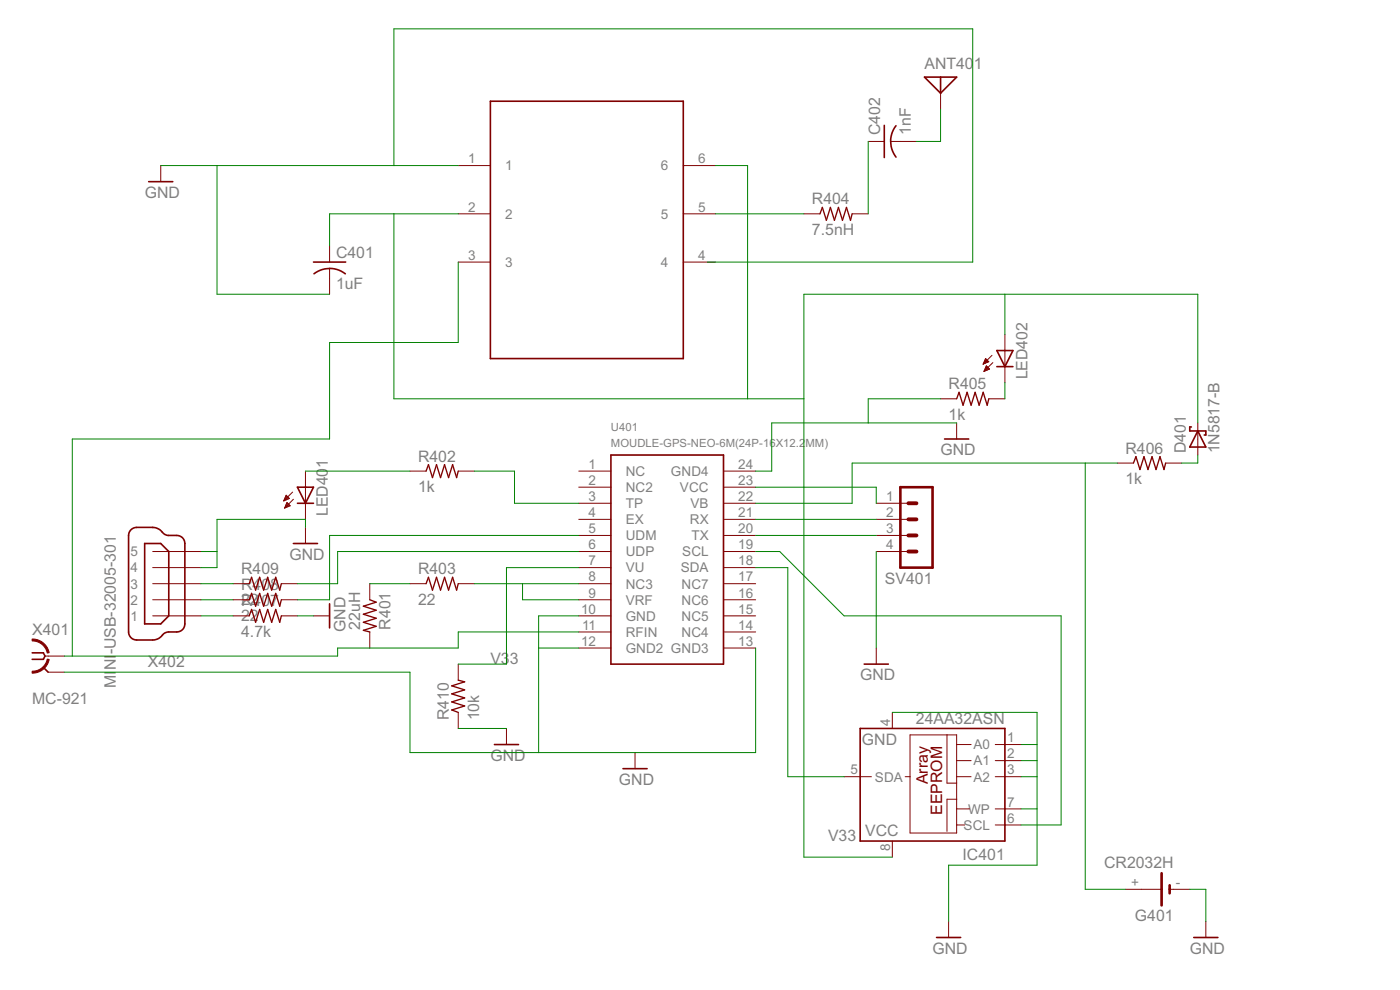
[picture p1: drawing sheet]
<svg xmlns="http://www.w3.org/2000/svg" width="420mm" height="297mm" viewBox="0 0 420 297" stroke-linecap="round" stroke-linejoin="round" font-family="sans-serif">
<g fill="none" stroke="#800000" stroke-width=".49">
<path d="M147.2 30.4h57.9v77.2h-57.9zM265.4 37.6v9.7M268.9 37.7a7.7 7.7 0 0 0 0 9.4M277.5 23.1h9.6l-4.8 4.9zM282.3 23.1v4.9M44.6 54.5h7.3M94.1 78.6h9.6M98.9 80.5l2.2 .3 2.5 1.3M98.9 80.6l-2.1 .3-2.6 1.2M299.2 105.2h4.8l-2.4 4.8zM299.2 110h4.8M183.3 136.5h33.8v62.8h-33.8z"/>
<path d="M283.5 131.7h7.2M357.5 128.1h-.4v1.2h4.8v1.2h-.5M359.5 129.3l2.4 4.8h-4.8zM39.2 159.1l1.4-.8 5.2-.1a4.3 4.3 0 0 1 3.5 2l1 .4 2.8 .1a2.4 2.4 0 0 1 2.4 2.4v24.1a2.4 2.4 0 0 1-2.4 2.4h-2.4a3.4 3.4 0 0 0-2.7 1.7l-1.7 .7h-5.3a2.44 2.44 0 0 1-2.4-2.4v-28.9zM89.3 146.2h4.8l-2.4 4.8zM89.3 151h4.8M43.4 163.1h4.8l2.5 2.4v19.3l-2.5 2.4h-4.8zM88.1 163.1h7.2M9.7 195.9h3.3l.5 .9-.5 1h-3.3M98.9 181.2v7.2M259.4 199.3h7.2M13 200.2l1.5 1.5"/>
<path d="M258.1 218.6h43.5v33.7h-43.5zM148.4 223.4h7.2M187 230.6h7.2M281.1 281.3h7.2M358.3 281.3h7.2"/>
</g>
<g fill="none" stroke="#800000" stroke-width=".3">
<path d="M282.3 28v4.8M48.2 49.7v4.8M137.5 49.7h9.7M205.1 49.7h9.6M260.6 42.4h4.8M267.3 42.4h7.7M98.9 73.8v4.8M137.5 64.2h9.7M137.5 78.6h9.7M205.1 64.2h9.6M205.1 78.6h9.6M241.3 64.2h4.8"/>
<path d="M255.7 64.2h4.9M98.9 80.6v7.7M282.3 119.7h4.8M295.1 109.2h.1M295.2 109h.6M295.3 108.7h1.1M295.4 111.3h.3M295.4 108.5h1.3M295.5 111h.8M295.5 108.2h.9M295.6 110.8h1.3M295.6 107.9h.5"/>
<path d="M295.7 110.5h1.1M295.7 107.7h.2M295.8 107.6l1 .9-1.7 .8zM295.8 110.3h.7M295.9 110h.4M296 109.7l1 1-1.7 .7zM296.8 119.7h4.8M297.7 106.6l-2.6 2.7M298 108.8l-2.7 2.6M301.6 100.4v14.4M287.1 126.9v4.8M335.3 138.9h4.9"/>
<path d="M349.8 138.9h4.8M359.5 126.9v9.6M85.2 150.2h.1M85.3 150h.6M85.4 149.7h1.1M85.5 152.3h.3M85.5 149.4h1.2M85.6 152h.8M85.6 149.2h.9M85.7 151.8h1.3M85.7 148.9h.5M85.8 151.5h1"/>
<path d="M85.9 148.7h.1M85.9 148.6l.9 1-1.6 .7zM85.9 151.2h.7M86 151h.3M86.1 150.8l1 .9-1.7 .8zM87.8 147.6l-2.6 2.7M88.1 149.8l-2.7 2.7M91.7 141.4v14.4M91.7 158.2v4.9M123 141.4h4.9M137.5 141.4h4.8M173.7 155.8h9.6"/>
<path d="M173.7 141.4h9.6M173.7 146.2h9.6M173.7 151h9.6M217.1 155.8h9.7M217.1 141.4h9.7M217.1 146.2h9.7M217.1 151h9.7M263 155.8h9.6M263 151h9.6M45.8 175.1h14.5M45.8 180h14.5M45.8 165.5h14.5"/>
<path d="M45.8 170.3h14.5M70 175.1h4.8M70 180h4.8M84.4 175.1h4.9M84.4 180h4.9M111 175.1v4.9M123 175.1h4.9M137.5 175.1h4.8M173.7 175.1h9.6M173.7 180h9.6M173.7 165.5h9.6M173.7 170.3h9.6"/>
<path d="M173.7 160.7h9.6M217.1 175.1h9.7M217.1 180h9.7M217.1 165.5h9.7M217.1 170.3h9.7M217.1 160.7h9.7M263 165.5h9.6M263 160.7h9.6M13.5 196.8h5.8M45.8 184.8h14.5M70 184.8h4.8M84.4 184.8h4.9"/>
<path d="M94.1 184.8h4.8M111 189.6v4.8M137.5 199.3v4.8M173.7 184.8h9.6M173.7 194.4h9.6M173.7 189.6h9.6M217.1 184.8h9.7M217.1 194.4h9.7M217.1 189.6h9.7M263 194.4v4.9M14.5 201.7h4.8M137.5 213.7v4.9"/>
<path d="M152 218.6v4.8M267.8 213.7v4.9M190.6 225.8v4.8M253.3 233h8.2M271.7 233h1.4M273.1 220.5h14v29.4h-14zM284.2 220.5v14.5h2.9M287.1 233h4.3M287.1 228.2h4.3M287.1 223.4h4.3M287.1 239.8h-2.9v9.6M298.7 233h7.7"/>
<path d="M298.7 228.2h7.7M298.7 223.4h7.7M267.8 252.3v4.9M287.1 247.5h2.4M287.1 242.7h3.9M298.7 247.5h7.7M298.7 242.7h7.7M284.7 276.5v4.8M337.8 266.8h10.8M351 266.8h6.1M361.9 276.5v4.8"/>
</g>
<path d="M246.1 64.2l.7-2 1.2 3.9 1.2-3.9 1.2 3.9 1.2-3.9 1.2 3.9 1.2-3.9 1.2 3.9 .5-1.9M287.1 119.7l.7-2 1.2 3.9 1.2-3.9 1.2 3.9 1.3-3.9 1.2 3.9 1.2-3.9 1.2 3.9 .5-1.9M340.2 138.9l.7-1.9 1.2 3.9 1.2-3.9 1.2 3.9 1.2-3.9 1.2 3.9 1.2-3.9 1.2 3.9 .5-2M127.9 141.4l.7-2 1.2 3.9 1.2-3.9 1.2 3.9 1.2-3.9 1.2 3.9 1.2-3.9 1.2 3.9 .5-1.9M74.8 175.1l.7-1.9 1.2 3.9 1.2-3.9 1.2 3.9 1.2-3.9 1.2 3.9 1.2-3.9 1.2 3.9 .5-2M74.8 180l.7-2 1.2 3.9 1.2-3.9 1.2 3.9 1.2-3.9 1.2 3.9 1.2-3.9 1.2 3.9 .5-1.9M111 180l1.9 .7-3.8 1.2 3.8 1.2-3.8 1.2 3.8 1.2-3.8 1.2 3.8 1.2-3.8 1.2 1.9 .5M127.9 175.1l.7-1.9 1.2 3.9 1.2-3.9 1.2 3.9 1.2-3.9 1.2 3.9 1.2-3.9 1.2 3.9 .5-2M74.8 184.8l.7-1.9 1.2 3.8 1.2-3.8 1.2 3.8 1.2-3.8 1.2 3.8 1.2-3.8 1.2 3.8 .5-1.9M137.5 204.1l1.9 .5-3.8 1.2 3.8 1.2-3.8 1.2 3.8 1.2-3.8 1.2 3.8 1.2-3.8 1.2 1.9 .7" fill="none" stroke="#800000" stroke-width=".4"/>
<path d="M270.2 146.2h9.7v24.1h-9.7zM348.6 262v9.7M351 265.6v2.4" fill="none" stroke="#800000" stroke-width=".78"/>
<path d="M272.6 155.8h2.4M272.6 151h2.4M272.6 160.7h2.4M272.6 165.5h2.4" fill="none" stroke="#800000" stroke-width="1.2"/>
<g fill="#800000" stroke="#800000" stroke-width=".3">
<path d="M9.6 191.7a5.1 5.1 0 0 1 5.2 4.1l-.6 .1a4.5 4.5 0 0 0-4.5-3.6z" fill-rule="evenodd"/>
<path d="M9.7 201.4a4.5 4.5 0 0 0 4.5-3.6l.6 .1a5.1 5.1 0 0 1-5.2 4.1z" fill-rule="evenodd"/>
</g>
<g fill="none" stroke="#008000" stroke-width=".3">
<path d="M282.3 32.8v9.6h-7.3M48.2 49.7h89.3M65.1 49.7v38.6h33.8M118.2 49.7v-41h173.7v69.9h-79.6M214.7 49.7h9.7v70M260.6 42.4v21.8M118.2 64.2v55.5h123.1M137.5 64.2h-38.6v9.6M137.5 78.6v24.2h-38.6v28.9h-77.2v65.1M214.7 64.2h26.6M301.6 88.3v12.1M282.3 119.7h-21.7v7.2"/>
<path d="M301.6 114.8v4.9M287.1 126.9h-55.5v14.5h-4.8M325.7 138.9v127.9h12.1M335.3 138.9h-79.6v12.1h-28.9M359.5 126.9v-38.6h-118.2v168.9h26.5M359.5 136.5v2.4h-4.9M91.7 141.4h31.3M91.7 158.2v-2.4h-26.6v14.5h-4.8M142.3 141.4h12.1v9.6h19.3M226.8 155.8h36.2M226.8 146.2h36.2v4.8M60.3 165.5h4.8"/>
<path d="M60.3 175.1h9.7M60.3 180h9.7M111 175.1h12M142.3 175.1h31.4M156.8 175.1v4.9h16.9M173.7 165.5h-72.4v9.6h-12M173.7 170.3h-21.7v29h-14.5M173.7 160.7h-74.8v19.3h-9.6M226.8 165.5h7.2l19.3 19.3h65.2v62.7h-12.1M226.8 170.3h9.6v62.7h16.9M226.8 160.7h36.2M263 165.5v28.9"/>
<path d="M60.3 184.8h9.7M89.3 184.8h4.8M161.6 194.4h12.1M173.7 184.8h-12.1v41M173.7 189.6h-36.2v4.8h-36.2v2.4h-82M226.8 194.4v31.4h-103.8v-24.1h-103.7M137.5 218.6h14.5M267.8 213.7h43.4v45.9h-26.5v16.9M306.4 223.4h4.8M306.4 233h4.8M306.4 228.2h4.8M306.4 242.7h4.8"/>
<path d="M357.1 266.8h4.8v9.7"/>
</g>
<g font-size="5.3" fill="#808080">
<text x="277.4" y="20.7">ANT40</text>
<text x="292.2" y="20.7">1</text>
<text x="264.2" y="40.5" transform="rotate(-90 264.2 40.5)">C402</text>
<text x="273.3" y="40.5" transform="rotate(-90 273.3 40.5)">1nF</text>
<text x="43.4" y="59.3">GND</text>
<text x="243.7" y="61.3">R404</text>
<text x="243.7" y="70.4">7.5nH</text>
<text x="100.8" y="77.4">C401</text>
<text x="100.8" y="86.6">1uF</text>
<text x="308.3" y="113.9" transform="rotate(-90 308.3 113.9)">LED402</text>
<text x="284.7" y="116.8">R405</text>
<text x="284.7" y="125.9">1k</text>
<text x="282.3" y="136.5">GND</text>
<text x="337.8" y="136.1">R406</text>
<text x="355.9" y="136.1" transform="rotate(-90 355.9 136.1)">D401</text>
<text x="366" y="136.1" transform="rotate(-90 366 136.1)">1N5817-B</text>
<text x="98.4" y="140.3" transform="rotate(-90 98.4 140.3)">1</text>
<text x="125.4" y="138.5">R402</text>
<text x="125.4" y="147.6">1k</text>
<text x="337.8" y="145.2">1k</text>
<text x="98.4" y="154.9" transform="rotate(-90 98.4 154.9)">LED40</text>
<text x="86.8" y="167.9">GND</text>
<text x="72.4" y="172.3">R409</text>
<text x="125.4" y="172.3">R403</text>
<text x="72.4" y="177.1">R408</text>
<text x="265.6" y="175.1">SV401</text>
<text x="72.4" y="181.4">22</text>
<text x="72.4" y="181.9">R407</text>
<text x="125.4" y="181.4">22</text>
<text x="9.6" y="190.6">X401</text>
<text x="72.4" y="191.1">4.7k</text>
<text x="72.4" y="186.2">22</text>
<text x="103.7" y="189.6" transform="rotate(-90 103.7 189.6)">GND</text>
<text x="108.1" y="188.9" transform="rotate(-90 108.1 188.9)">22uH</text>
<text x="117.2" y="188.9" transform="rotate(-90 117.2 188.9)">R401</text>
<text x="34.7" y="196.4" transform="rotate(-90 34.7 196.4)">-USB-32005-301</text>
<text x="34.7" y="201.1" transform="rotate(-90 34.7 201.1)">NI</text>
<text x="44.4" y="200.2">X402</text>
<text x="147.2" y="199.3">V33</text>
<text x="34.7" y="206.4" transform="rotate(-90 34.7 206.4)">MI</text>
<text x="258.1" y="204.1">GND</text>
<text x="9.6" y="211.3">MC-921</text>
<text x="134.7" y="216.2" transform="rotate(-90 134.7 216.2)">R410</text>
<text x="143.8" y="216.2" transform="rotate(-90 143.8 216.2)">10k</text>
<text x="274.9" y="217.1">24AA32ASN</text>
<text x="258.7" y="223.4">GND</text>
<text x="147.2" y="228.2">GND</text>
<text x="185.8" y="235.5">GND</text>
<text x="259.7" y="250.9">VCC</text>
<text x="248.5" y="252.3">V33</text>
<text x="288.9" y="258.1">IC401</text>
<text x="331.4" y="260.6">CR2032H</text>
<text x="340.6" y="276.2">G401</text>
<text x="279.9" y="286.1">GND</text>
<text x="357.1" y="286.1">GND</text>
</g>
<g font-size="5.3" fill="#800000">
<text x="278.4" y="235.3" transform="rotate(-90 278.4 235.3)">Array</text>
<text x="282.8" y="244.5" transform="rotate(-90 282.8 244.5)">EEPROM</text>
</g>
<g font-size="4.5" fill="#808080">
<text x="140.5" y="49">1</text>
<text x="151.6" y="51.1">1</text>
<text x="198.4" y="51.1">6</text>
<text x="209.5" y="49">6</text>
<text x="140.5" y="63.5">2</text>
<text x="151.6" y="65.6">2</text>
<text x="198.4" y="65.6">5</text>
<text x="209.5" y="63.5">5</text>
<text x="140.5" y="78">3</text>
<text x="209.5" y="78">4</text>
<text x="151.6" y="80.1">3</text>
<text x="198.4" y="80.1">4</text>
<text x="176.6" y="140.7">1</text>
<text x="187.8" y="142.8">NC</text>
<text x="201.4" y="142.8">GND4</text>
<text x="221.6" y="140.7">24</text>
<text x="176.6" y="145.5">2</text>
<text x="187.8" y="147.6">NC2</text>
<text x="204.1" y="147.6">VCC</text>
<text x="221.6" y="145.5">23</text>
<text x="176.6" y="155.2">4</text>
<text x="176.6" y="150.3">3</text>
<text x="187.8" y="152.5">TP</text>
<text x="207.2" y="152.5">VB</text>
<text x="221.6" y="155.2">21</text>
<text x="221.6" y="150.3">22</text>
<text x="265.9" y="150.3">1</text>
<text x="265.9" y="155.2">2</text>
<text x="176.6" y="160">5</text>
<text x="187.8" y="157.3">EX</text>
<text x="207.1" y="157.3">RX</text>
<text x="221.6" y="160">20</text>
<text x="265.9" y="160">3</text>
<text x="39.1" y="166.9">5</text>
<text x="176.6" y="164.8">6</text>
<text x="187.8" y="162.1">UDM</text>
<text x="187.8" y="166.9">UDP</text>
<text x="204.8" y="166.9">SCL</text>
<text x="207.5" y="162.1">TX</text>
<text x="221.6" y="164.8">19</text>
<text x="265.9" y="164.8">4</text>
<text x="39.1" y="171.8">4</text>
<text x="176.6" y="169.6">7</text>
<text x="187.8" y="171.8">VU</text>
<text x="204.3" y="171.8">SDA</text>
<text x="221.6" y="169.6">18</text>
<text x="39.1" y="176.6">3</text>
<text x="176.6" y="174.5">8</text>
<text x="176.6" y="179.3">9</text>
<text x="187.8" y="176.6">NC3</text>
<text x="204.5" y="176.6">NC7</text>
<text x="221.6" y="179.3">16</text>
<text x="221.6" y="174.5">17</text>
<text x="39.1" y="181.4">2</text>
<text x="174.4" y="184.1">10</text>
<text x="187.8" y="181.4">VRF</text>
<text x="204.5" y="181.4">NC6</text>
<text x="221.6" y="184.1">15</text>
<text x="39.1" y="186.2">1</text>
<text x="174.7" y="188.9">11</text>
<text x="187.8" y="186.2">GND</text>
<text x="187.8" y="191.1">RFIN</text>
<text x="204.5" y="191.1">NC4</text>
<text x="204.5" y="186.2">NC5</text>
<text x="221.6" y="188.9">14</text>
<text x="174.4" y="193.8">12</text>
<text x="187.8" y="195.9">GND2 GND3</text>
<text x="221.6" y="193.8">13</text>
<text x="267.1" y="217.9" transform="rotate(-90 267.1 217.9)">4</text>
<text x="292.1" y="224.8">A0</text>
<text x="302.2" y="222.7">1</text>
<text x="302.2" y="227.5">2</text>
<text x="255.2" y="232.4">5</text>
<text x="292.1" y="229.7">A1</text>
<text x="302.2" y="232.4">3</text>
<text x="262.6" y="234.5">SDA</text>
<text x="292.1" y="234.5">A2</text>
<text x="290.6" y="244.1">WP</text>
<text x="302.2" y="242">7</text>
<text x="289.2" y="249">SCL</text>
<text x="302.2" y="246.8">6</text>
<text x="267.1" y="255.3" transform="rotate(-90 267.1 255.3)">8</text>
<text x="339.5" y="266.1">+</text>
<text x="352.9" y="266.1">-</text>
</g>
<g font-size="3.8" fill="#808080">
<text x="183.4" y="129.3">U401</text>
<text x="183.4" y="134.1">MOUDLE-GPS-NEO-6M(24P-16X12.2</text>
<text x="241.7" y="134.1">MM)</text>
</g>
</svg>
